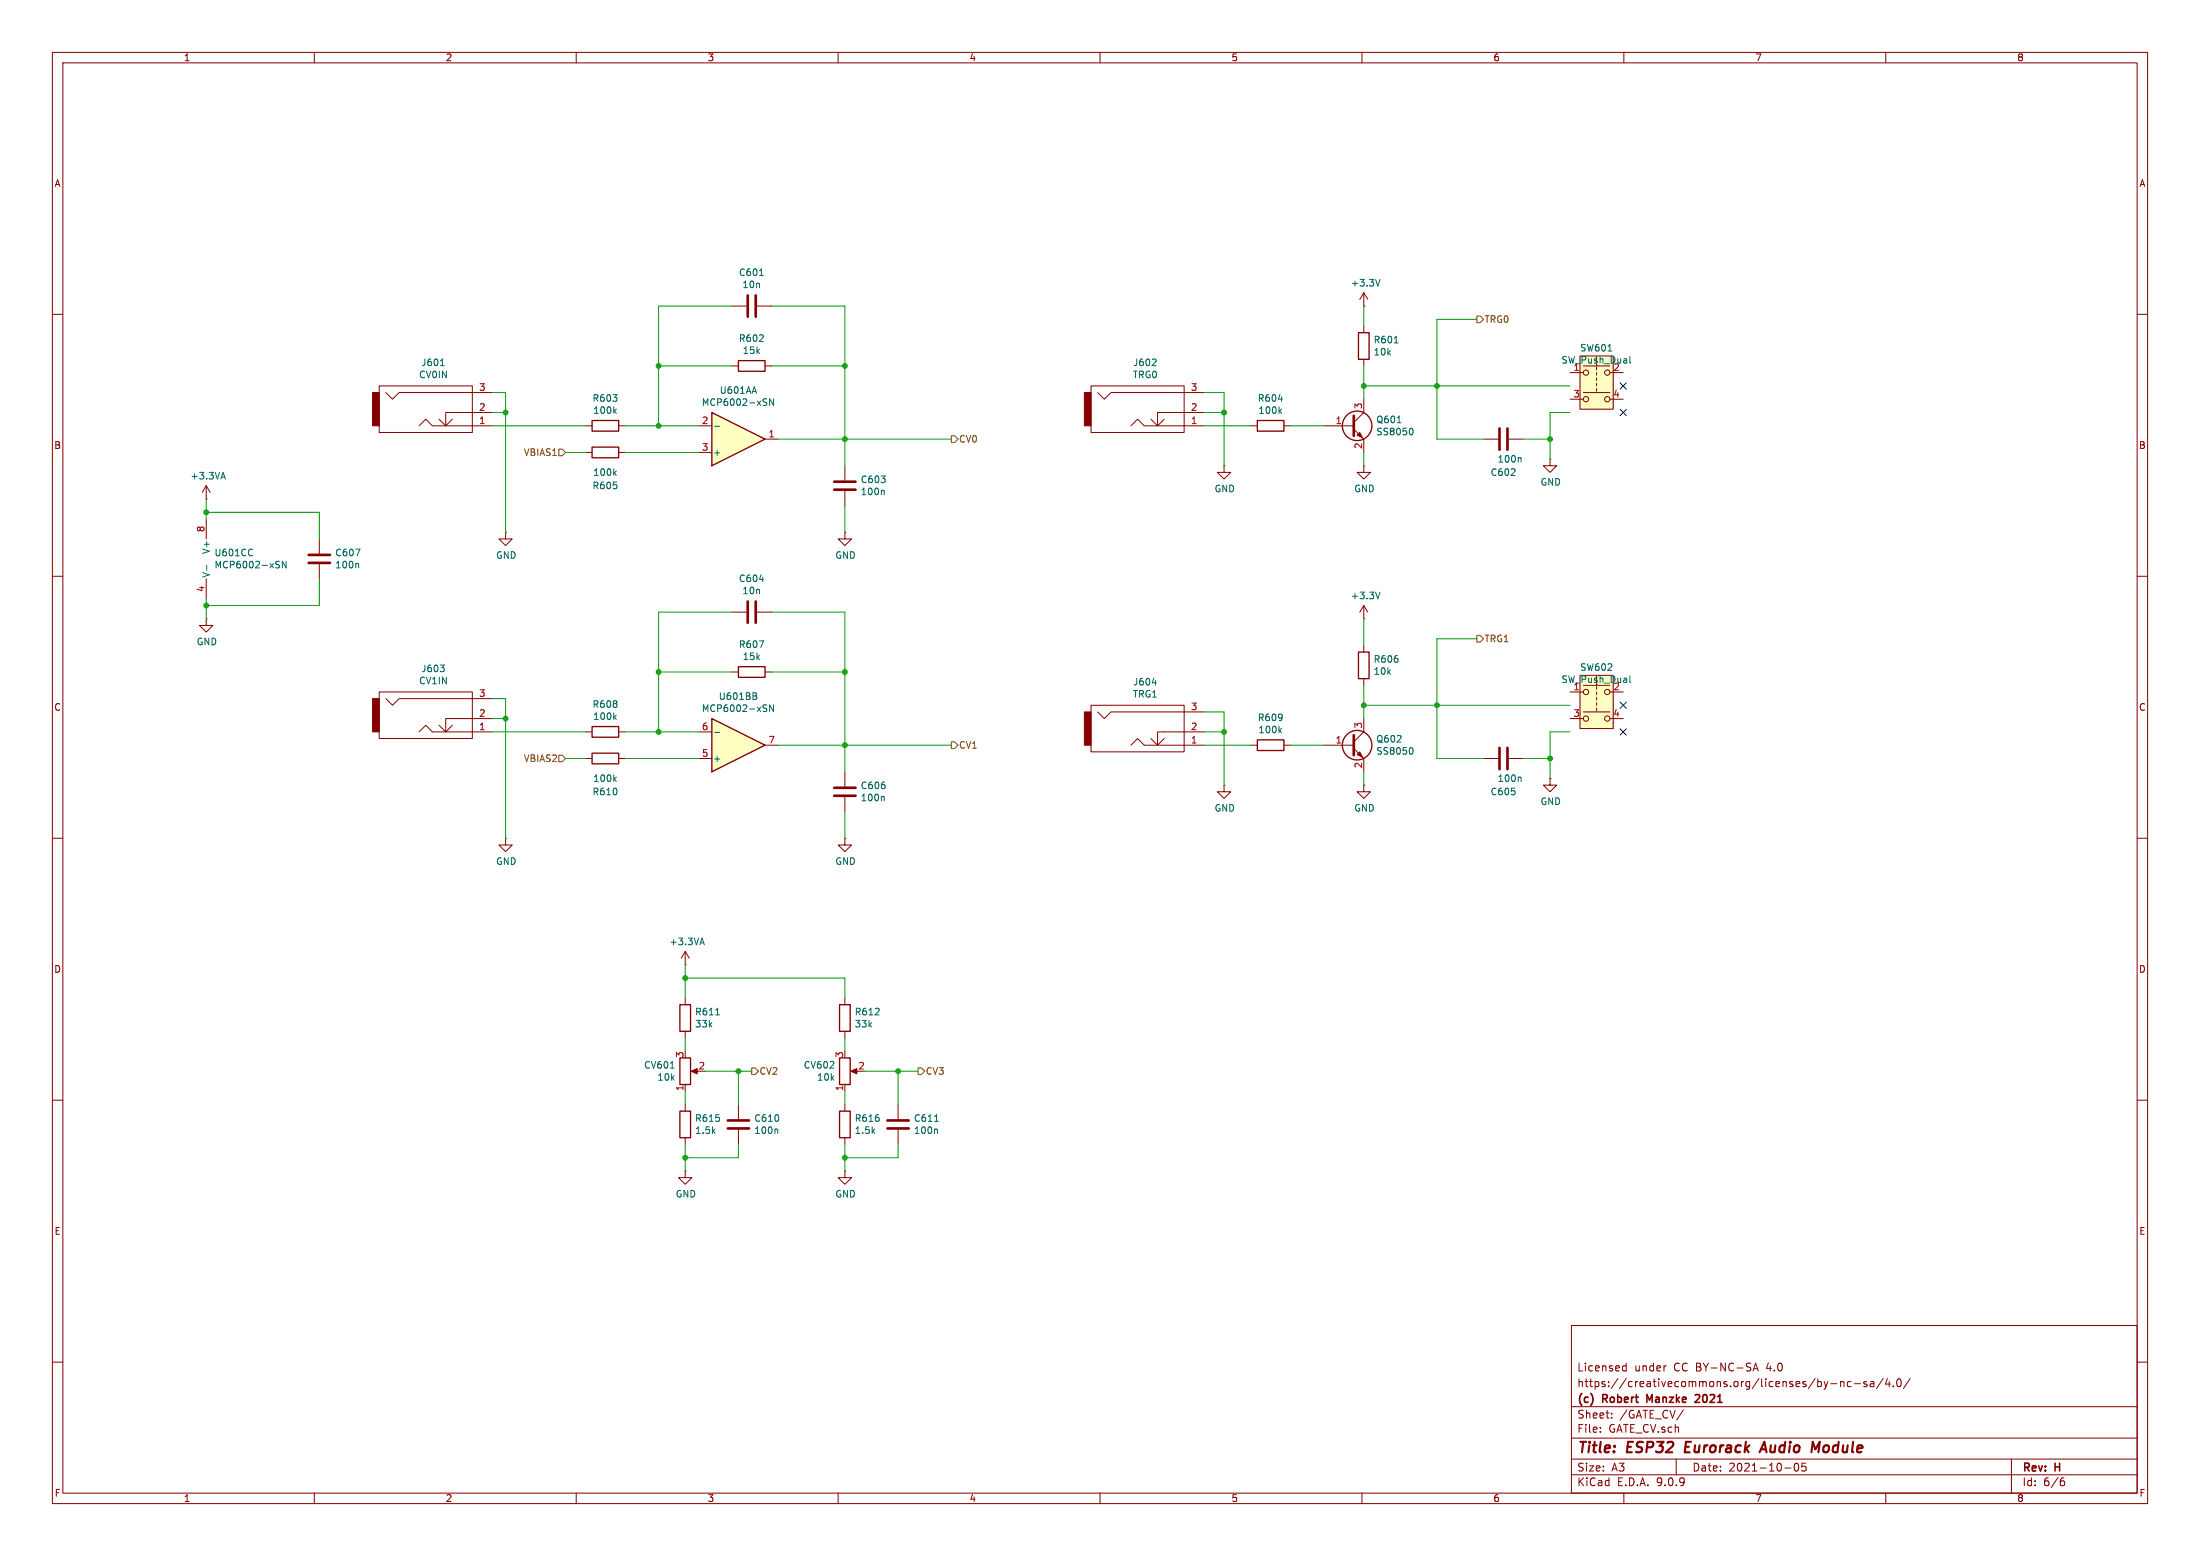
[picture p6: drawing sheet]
EESchema Schematic File Version 4
EELAYER 30 0
EELAYER END
$Descr A3 16535 11693
encoding utf-8
Sheet 6 6
Title "ESP32 Eurorack Audio Module"
Date "2021-10-05"
Rev "H"
Comp "(c) Robert Manzke 2021"
Comment1 "https://creativecommons.org/licenses/by-nc-sa/4.0/"
Comment2 "Licensed under CC BY-NC-SA 4.0"
Comment3 ""
Comment4 ""
$EndDescr
$Comp
L Amplifier_Operational:MCP6002-xSN U601
U 1 1
P 5550 3300
F 0 "U601" H 5550 2933 50  0000 C CNN
F 1 "MCP6002-xSN" H 5550 3024 50  0000 C CNN
F 2 "Package_SO:SO-8_3.9x4.9mm_P1.27mm" H 5550 3300 50  0001 C CNN
F 3 "http://ww1.microchip.com/downloads/en/DeviceDoc/21733j.pdf" H 5550 3300 50  0001 C CNN
	1    5550 3300
	1    0    0    1   
$EndComp
$Comp
L Device:R R602
U 1 1
P 5650 2750
F 0 "R602" V 5443 2750 50  0000 C CNN
F 1 "15k" V 5534 2750 50  0000 C CNN
F 2 "Resistor_SMD:R_0402_1005Metric" V 5580 2750 50  0001 C CNN
F 3 "~" H 5650 2750 50  0001 C CNN
	1    5650 2750
	0    1    1    0   
$EndComp
$Comp
L Device:C C601
U 1 1
P 5650 2300
F 0 "C601" V 5398 2300 50  0000 C CNN
F 1 "10n" V 5489 2300 50  0000 C CNN
F 2 "Capacitor_SMD:C_0402_1005Metric" H 5688 2150 50  0001 C CNN
F 3 "~" H 5650 2300 50  0001 C CNN
	1    5650 2300
	0    1    1    0   
$EndComp
$Comp
L Device:R R603
U 1 1
P 4550 3200
F 0 "R603" V 4343 3200 50  0000 C CNN
F 1 "100k" V 4434 3200 50  0000 C CNN
F 2 "Resistor_SMD:R_0402_1005Metric" V 4480 3200 50  0001 C CNN
F 3 "~" H 4550 3200 50  0001 C CNN
	1    4550 3200
	0    1    1    0   
$EndComp
Wire Wire Line
	4700 3200 4950 3200
Wire Wire Line
	5500 2750 4950 2750
Wire Wire Line
	4950 2750 4950 3200
Connection ~ 4950 3200
Wire Wire Line
	4950 3200 5250 3200
Wire Wire Line
	5500 2300 4950 2300
Wire Wire Line
	4950 2300 4950 2750
Connection ~ 4950 2750
Wire Wire Line
	5850 3300 6350 3300
Wire Wire Line
	6350 3300 6350 2750
Wire Wire Line
	6350 2300 5800 2300
Wire Wire Line
	5800 2750 6350 2750
Connection ~ 6350 2750
Wire Wire Line
	6350 2750 6350 2300
$Comp
L Device:C C603
U 1 1
P 6350 3650
F 0 "C603" H 6465 3696 50  0000 L CNN
F 1 "100n" H 6465 3605 50  0000 L CNN
F 2 "Capacitor_SMD:C_0402_1005Metric" H 6388 3500 50  0001 C CNN
F 3 "~" H 6350 3650 50  0001 C CNN
	1    6350 3650
	1    0    0    -1  
$EndComp
Wire Wire Line
	6350 3300 6350 3500
Connection ~ 6350 3300
$Comp
L Device:R R605
U 1 1
P 4550 3400
F 0 "R605" V 4300 3400 50  0000 C CNN
F 1 "100k" V 4400 3400 50  0000 C CNN
F 2 "Resistor_SMD:R_0402_1005Metric" V 4480 3400 50  0001 C CNN
F 3 "~" H 4550 3400 50  0001 C CNN
	1    4550 3400
	0    -1   -1   0   
$EndComp
Wire Wire Line
	4700 3400 5250 3400
$Comp
L power:GND #PWR0606
U 1 1
P 6350 4000
F 0 "#PWR0606" H 6350 3750 50  0001 C CNN
F 1 "GND" H 6355 3827 50  0000 C CNN
F 2 "" H 6350 4000 50  0001 C CNN
F 3 "" H 6350 4000 50  0001 C CNN
	1    6350 4000
	1    0    0    -1  
$EndComp
Wire Wire Line
	6350 3800 6350 4000
Wire Wire Line
	6350 3300 7150 3300
Text HLabel 7150 3300 2    50   Output ~ 0
CV0
$Comp
L jack_2p:JACK_2P J601
U 1 1
P 3250 3100
F 0 "J601" H 3258 3475 50  0000 C CNN
F 1 "CV0IN" H 3258 3384 50  0000 C CNN
F 2 "connectors:THONKICONN" H 3250 3100 50  0001 C CNN
F 3 "" H 3250 3100 50  0000 C CNN
	1    3250 3100
	1    0    0    -1  
$EndComp
Wire Wire Line
	4400 3200 3700 3200
$Comp
L power:GND #PWR0605
U 1 1
P 3800 4000
F 0 "#PWR0605" H 3800 3750 50  0001 C CNN
F 1 "GND" H 3805 3827 50  0000 C CNN
F 2 "" H 3800 4000 50  0001 C CNN
F 3 "" H 3800 4000 50  0001 C CNN
	1    3800 4000
	1    0    0    -1  
$EndComp
Wire Wire Line
	3700 2950 3800 2950
Wire Wire Line
	3800 2950 3800 3100
Wire Wire Line
	3700 3100 3800 3100
Connection ~ 3800 3100
Wire Wire Line
	3800 3100 3800 4000
Wire Wire Line
	4400 3400 4250 3400
$Comp
L Device:R R607
U 1 1
P 5650 5050
F 0 "R607" V 5443 5050 50  0000 C CNN
F 1 "15k" V 5534 5050 50  0000 C CNN
F 2 "Resistor_SMD:R_0402_1005Metric" V 5580 5050 50  0001 C CNN
F 3 "~" H 5650 5050 50  0001 C CNN
	1    5650 5050
	0    1    1    0   
$EndComp
$Comp
L Device:C C604
U 1 1
P 5650 4600
F 0 "C604" V 5398 4600 50  0000 C CNN
F 1 "10n" V 5489 4600 50  0000 C CNN
F 2 "Capacitor_SMD:C_0402_1005Metric" H 5688 4450 50  0001 C CNN
F 3 "~" H 5650 4600 50  0001 C CNN
	1    5650 4600
	0    1    1    0   
$EndComp
$Comp
L Device:R R608
U 1 1
P 4550 5500
F 0 "R608" V 4343 5500 50  0000 C CNN
F 1 "100k" V 4434 5500 50  0000 C CNN
F 2 "Resistor_SMD:R_0402_1005Metric" V 4480 5500 50  0001 C CNN
F 3 "~" H 4550 5500 50  0001 C CNN
	1    4550 5500
	0    1    1    0   
$EndComp
Wire Wire Line
	4700 5500 4950 5500
Wire Wire Line
	5500 5050 4950 5050
Wire Wire Line
	4950 5050 4950 5500
Connection ~ 4950 5500
Wire Wire Line
	4950 5500 5250 5500
Wire Wire Line
	5500 4600 4950 4600
Wire Wire Line
	4950 4600 4950 5050
Connection ~ 4950 5050
Wire Wire Line
	5850 5600 6350 5600
Wire Wire Line
	6350 5600 6350 5050
Wire Wire Line
	6350 4600 5800 4600
Wire Wire Line
	5800 5050 6350 5050
Connection ~ 6350 5050
Wire Wire Line
	6350 5050 6350 4600
$Comp
L Device:C C606
U 1 1
P 6350 5950
F 0 "C606" H 6465 5996 50  0000 L CNN
F 1 "100n" H 6465 5905 50  0000 L CNN
F 2 "Capacitor_SMD:C_0402_1005Metric" H 6388 5800 50  0001 C CNN
F 3 "~" H 6350 5950 50  0001 C CNN
	1    6350 5950
	1    0    0    -1  
$EndComp
Wire Wire Line
	6350 5600 6350 5800
Connection ~ 6350 5600
$Comp
L Device:R R610
U 1 1
P 4550 5700
F 0 "R610" V 4300 5700 50  0000 C CNN
F 1 "100k" V 4400 5700 50  0000 C CNN
F 2 "Resistor_SMD:R_0402_1005Metric" V 4480 5700 50  0001 C CNN
F 3 "~" H 4550 5700 50  0001 C CNN
	1    4550 5700
	0    -1   -1   0   
$EndComp
Wire Wire Line
	4700 5700 5250 5700
$Comp
L power:GND #PWR0612
U 1 1
P 6350 6300
F 0 "#PWR0612" H 6350 6050 50  0001 C CNN
F 1 "GND" H 6355 6127 50  0000 C CNN
F 2 "" H 6350 6300 50  0001 C CNN
F 3 "" H 6350 6300 50  0001 C CNN
	1    6350 6300
	1    0    0    -1  
$EndComp
Wire Wire Line
	6350 6100 6350 6300
Wire Wire Line
	6350 5600 7150 5600
Text HLabel 7150 5600 2    50   Output ~ 0
CV1
$Comp
L jack_2p:JACK_2P J603
U 1 1
P 3250 5400
F 0 "J603" H 3258 5775 50  0000 C CNN
F 1 "CV1IN" H 3258 5684 50  0000 C CNN
F 2 "connectors:THONKICONN" H 3250 5400 50  0001 C CNN
F 3 "" H 3250 5400 50  0000 C CNN
	1    3250 5400
	1    0    0    -1  
$EndComp
Wire Wire Line
	4400 5500 3700 5500
$Comp
L power:GND #PWR0611
U 1 1
P 3800 6300
F 0 "#PWR0611" H 3800 6050 50  0001 C CNN
F 1 "GND" H 3805 6127 50  0000 C CNN
F 2 "" H 3800 6300 50  0001 C CNN
F 3 "" H 3800 6300 50  0001 C CNN
	1    3800 6300
	1    0    0    -1  
$EndComp
Wire Wire Line
	3700 5250 3800 5250
Wire Wire Line
	3800 5250 3800 5400
Wire Wire Line
	3700 5400 3800 5400
Connection ~ 3800 5400
Wire Wire Line
	3800 5400 3800 6300
Wire Wire Line
	4400 5700 4250 5700
$Comp
L Device:R_POT CV601
U 1 1
P 5150 8050
F 0 "CV601" H 5081 8004 50  0000 R CNN
F 1 "10k" H 5081 8095 50  0000 R CNN
F 2 "esp32-eurorack-audio:THONK-SONG-HUEI-R0904N-L-25-KQ_RED" H 5150 8050 50  0001 C CNN
F 3 "~" H 5150 8050 50  0001 C CNN
	1    5150 8050
	1    0    0    1   
$EndComp
$Comp
L power:GND #PWR0618
U 1 1
P 5150 8800
F 0 "#PWR0618" H 5150 8550 50  0001 C CNN
F 1 "GND" H 5155 8627 50  0000 C CNN
F 2 "" H 5150 8800 50  0001 C CNN
F 3 "" H 5150 8800 50  0001 C CNN
	1    5150 8800
	1    0    0    -1  
$EndComp
$Comp
L Device:R_POT CV602
U 1 1
P 6350 8050
F 0 "CV602" H 6281 8004 50  0000 R CNN
F 1 "10k" H 6281 8095 50  0000 R CNN
F 2 "esp32-eurorack-audio:THONK-SONG-HUEI-R0904N-L-25-KQ_RED" H 6350 8050 50  0001 C CNN
F 3 "~" H 6350 8050 50  0001 C CNN
	1    6350 8050
	1    0    0    1   
$EndComp
$Comp
L power:GND #PWR0619
U 1 1
P 6350 8800
F 0 "#PWR0619" H 6350 8550 50  0001 C CNN
F 1 "GND" H 6355 8627 50  0000 C CNN
F 2 "" H 6350 8800 50  0001 C CNN
F 3 "" H 6350 8800 50  0001 C CNN
	1    6350 8800
	1    0    0    -1  
$EndComp
Wire Wire Line
	5300 8050 5550 8050
Wire Wire Line
	6500 8050 6750 8050
Text HLabel 5650 8050 2    50   Output ~ 0
CV2
Text HLabel 6900 8050 2    50   Output ~ 0
CV3
$Comp
L Device:R R611
U 1 1
P 5150 7650
F 0 "R611" H 5220 7696 50  0000 L CNN
F 1 "33k" H 5220 7605 50  0000 L CNN
F 2 "Resistor_SMD:R_0402_1005Metric" V 5080 7650 50  0001 C CNN
F 3 "~" H 5150 7650 50  0001 C CNN
	1    5150 7650
	1    0    0    -1  
$EndComp
$Comp
L Device:R R615
U 1 1
P 5150 8450
F 0 "R615" H 5220 8496 50  0000 L CNN
F 1 "1.5k" H 5220 8405 50  0000 L CNN
F 2 "Resistor_SMD:R_0402_1005Metric" V 5080 8450 50  0001 C CNN
F 3 "~" H 5150 8450 50  0001 C CNN
	1    5150 8450
	1    0    0    -1  
$EndComp
$Comp
L Device:R R612
U 1 1
P 6350 7650
F 0 "R612" H 6420 7696 50  0000 L CNN
F 1 "33k" H 6420 7605 50  0000 L CNN
F 2 "Resistor_SMD:R_0402_1005Metric" V 6280 7650 50  0001 C CNN
F 3 "~" H 6350 7650 50  0001 C CNN
	1    6350 7650
	1    0    0    -1  
$EndComp
$Comp
L Device:R R616
U 1 1
P 6350 8450
F 0 "R616" H 6420 8496 50  0000 L CNN
F 1 "1.5k" H 6420 8405 50  0000 L CNN
F 2 "Resistor_SMD:R_0402_1005Metric" V 6280 8450 50  0001 C CNN
F 3 "~" H 6350 8450 50  0001 C CNN
	1    6350 8450
	1    0    0    -1  
$EndComp
Wire Wire Line
	5150 7350 5150 7500
Wire Wire Line
	5150 7350 6350 7350
Wire Wire Line
	5150 7800 5150 7900
Wire Wire Line
	5150 8200 5150 8300
Wire Wire Line
	5150 8600 5150 8700
Wire Wire Line
	6350 8600 6350 8700
Wire Wire Line
	6350 8200 6350 8300
Wire Wire Line
	6350 7800 6350 7900
Wire Wire Line
	6350 7350 6350 7500
$Comp
L Device:C C610
U 1 1
P 5550 8450
F 0 "C610" H 5435 8404 50  0000 R CNN
F 1 "100n" H 5435 8495 50  0000 R CNN
F 2 "Capacitor_SMD:C_0402_1005Metric" H 5588 8300 50  0001 C CNN
F 3 "~" H 5550 8450 50  0001 C CNN
	1    5550 8450
	-1   0    0    1   
$EndComp
Wire Wire Line
	5550 8050 5550 8300
Connection ~ 5550 8050
Wire Wire Line
	5550 8050 5650 8050
$Comp
L Device:C C611
U 1 1
P 6750 8450
F 0 "C611" H 6635 8404 50  0000 R CNN
F 1 "100n" H 6635 8495 50  0000 R CNN
F 2 "Capacitor_SMD:C_0402_1005Metric" H 6788 8300 50  0001 C CNN
F 3 "~" H 6750 8450 50  0001 C CNN
	1    6750 8450
	-1   0    0    1   
$EndComp
Wire Wire Line
	6750 8050 6750 8300
Connection ~ 6750 8050
Wire Wire Line
	6750 8050 6900 8050
Wire Wire Line
	5550 8600 5550 8700
Wire Wire Line
	5550 8700 5150 8700
Connection ~ 5150 8700
Wire Wire Line
	5150 8700 5150 8800
Wire Wire Line
	6750 8600 6750 8700
Wire Wire Line
	6750 8700 6350 8700
Connection ~ 6350 8700
Wire Wire Line
	6350 8700 6350 8800
$Comp
L Amplifier_Operational:MCP6002-xSN U601
U 2 1
P 5550 5600
F 0 "U601" H 5550 5233 50  0000 C CNN
F 1 "MCP6002-xSN" H 5550 5324 50  0000 C CNN
F 2 "Package_SO:SO-8_3.9x4.9mm_P1.27mm" H 5550 5600 50  0001 C CNN
F 3 "http://ww1.microchip.com/downloads/en/DeviceDoc/21733j.pdf" H 5550 5600 50  0001 C CNN
	2    5550 5600
	1    0    0    1   
$EndComp
$Comp
L Amplifier_Operational:MCP6002-xSN U601
U 3 1
P 1650 4200
F 0 "U601" H 1608 4246 50  0000 L CNN
F 1 "MCP6002-xSN" H 1608 4155 50  0000 L CNN
F 2 "Package_SO:SO-8_3.9x4.9mm_P1.27mm" H 1650 4200 50  0001 C CNN
F 3 "http://ww1.microchip.com/downloads/en/DeviceDoc/21733j.pdf" H 1650 4200 50  0001 C CNN
	3    1650 4200
	1    0    0    -1  
$EndComp
$Comp
L Device:C C607
U 1 1
P 2400 4200
F 0 "C607" H 2515 4246 50  0000 L CNN
F 1 "100n" H 2515 4155 50  0000 L CNN
F 2 "Capacitor_SMD:C_0402_1005Metric" H 2438 4050 50  0001 C CNN
F 3 "~" H 2400 4200 50  0001 C CNN
	1    2400 4200
	1    0    0    -1  
$EndComp
$Comp
L power:GND #PWR0614
U 1 1
P 1550 4650
F 0 "#PWR0614" H 1550 4400 50  0001 C CNN
F 1 "GND" H 1555 4477 50  0000 C CNN
F 2 "" H 1550 4650 50  0001 C CNN
F 3 "" H 1550 4650 50  0001 C CNN
	1    1550 4650
	1    0    0    -1  
$EndComp
Wire Wire Line
	1550 4500 1550 4550
Wire Wire Line
	1550 3750 1550 3850
$Comp
L jack_2p:JACK_2P J602
U 1 1
P 8600 3100
F 0 "J602" H 8608 3475 50  0000 C CNN
F 1 "TRG0" H 8608 3384 50  0000 C CNN
F 2 "connectors:THONKICONN" H 8600 3100 50  0001 C CNN
F 3 "" H 8600 3100 50  0000 C CNN
	1    8600 3100
	1    0    0    -1  
$EndComp
$Comp
L Device:R R604
U 1 1
P 9550 3200
F 0 "R604" V 9343 3200 50  0000 C CNN
F 1 "100k" V 9434 3200 50  0000 C CNN
F 2 "Resistor_SMD:R_0402_1005Metric" V 9480 3200 50  0001 C CNN
F 3 "~" H 9550 3200 50  0001 C CNN
	1    9550 3200
	0    1    1    0   
$EndComp
Wire Wire Line
	9400 3200 9050 3200
$Comp
L Device:Q_NPN_BEC Q601
U 1 1
P 10150 3200
F 0 "Q601" H 10340 3246 50  0000 L CNN
F 1 "SS8050" H 10340 3155 50  0000 L CNN
F 2 "Package_TO_SOT_SMD:SOT-23" H 10350 3300 50  0001 C CNN
F 3 "~" H 10150 3200 50  0001 C CNN
	1    10150 3200
	1    0    0    -1  
$EndComp
Wire Wire Line
	9950 3200 9700 3200
$Comp
L Device:R R601
U 1 1
P 10250 2600
F 0 "R601" H 10320 2646 50  0000 L CNN
F 1 "10k" H 10320 2555 50  0000 L CNN
F 2 "Resistor_SMD:R_0402_1005Metric" V 10180 2600 50  0001 C CNN
F 3 "~" H 10250 2600 50  0001 C CNN
	1    10250 2600
	1    0    0    -1  
$EndComp
Wire Wire Line
	10250 2750 10250 2900
$Comp
L power:GND #PWR0603
U 1 1
P 9200 3500
F 0 "#PWR0603" H 9200 3250 50  0001 C CNN
F 1 "GND" H 9205 3327 50  0000 C CNN
F 2 "" H 9200 3500 50  0001 C CNN
F 3 "" H 9200 3500 50  0001 C CNN
	1    9200 3500
	1    0    0    -1  
$EndComp
Wire Wire Line
	9050 2950 9200 2950
Wire Wire Line
	9200 2950 9200 3100
Wire Wire Line
	9050 3100 9200 3100
Connection ~ 9200 3100
Wire Wire Line
	9200 3100 9200 3500
$Comp
L power:GND #PWR0604
U 1 1
P 10250 3500
F 0 "#PWR0604" H 10250 3250 50  0001 C CNN
F 1 "GND" H 10255 3327 50  0000 C CNN
F 2 "" H 10250 3500 50  0001 C CNN
F 3 "" H 10250 3500 50  0001 C CNN
	1    10250 3500
	1    0    0    -1  
$EndComp
Wire Wire Line
	10250 3400 10250 3500
$Comp
L Switch:SW_Push_Dual SW601
U 1 1
P 12000 2900
F 0 "SW601" H 12000 3185 50  0000 C CNN
F 1 "SW_Push_Dual" H 12000 3094 50  0000 C CNN
F 2 "switches:5GTH935" H 12000 3100 50  0001 C CNN
F 3 "~" H 12000 3100 50  0001 C CNN
	1    12000 2900
	1    0    0    -1  
$EndComp
Connection ~ 10250 2900
Wire Wire Line
	10250 2900 10250 3000
Connection ~ 10800 2900
Wire Wire Line
	10800 2900 10250 2900
$Comp
L power:GND #PWR0602
U 1 1
P 11650 3450
F 0 "#PWR0602" H 11650 3200 50  0001 C CNN
F 1 "GND" H 11655 3277 50  0000 C CNN
F 2 "" H 11650 3450 50  0001 C CNN
F 3 "" H 11650 3450 50  0001 C CNN
	1    11650 3450
	1    0    0    -1  
$EndComp
$Comp
L Device:C C602
U 1 1
P 11300 3300
F 0 "C602" V 11550 3300 50  0000 C CNN
F 1 "100n" V 11450 3350 50  0000 C CNN
F 2 "Capacitor_SMD:C_0402_1005Metric" H 11338 3150 50  0001 C CNN
F 3 "~" H 11300 3300 50  0001 C CNN
	1    11300 3300
	0    1    1    0   
$EndComp
Wire Wire Line
	10800 3300 11150 3300
Wire Wire Line
	11450 3300 11650 3300
Wire Wire Line
	11650 3300 11650 3450
Wire Wire Line
	10800 2900 10800 2400
Wire Wire Line
	10800 2400 11100 2400
Text HLabel 11100 2400 2    50   Output ~ 0
TRG0
$Comp
L jack_2p:JACK_2P J604
U 1 1
P 8600 5500
F 0 "J604" H 8608 5875 50  0000 C CNN
F 1 "TRG1" H 8608 5784 50  0000 C CNN
F 2 "connectors:THONKICONN" H 8600 5500 50  0001 C CNN
F 3 "" H 8600 5500 50  0000 C CNN
	1    8600 5500
	1    0    0    -1  
$EndComp
$Comp
L Device:R R609
U 1 1
P 9550 5600
F 0 "R609" V 9343 5600 50  0000 C CNN
F 1 "100k" V 9434 5600 50  0000 C CNN
F 2 "Resistor_SMD:R_0402_1005Metric" V 9480 5600 50  0001 C CNN
F 3 "~" H 9550 5600 50  0001 C CNN
	1    9550 5600
	0    1    1    0   
$EndComp
Wire Wire Line
	9400 5600 9050 5600
$Comp
L Device:Q_NPN_BEC Q602
U 1 1
P 10150 5600
F 0 "Q602" H 10340 5646 50  0000 L CNN
F 1 "SS8050" H 10340 5555 50  0000 L CNN
F 2 "Package_TO_SOT_SMD:SOT-23" H 10350 5700 50  0001 C CNN
F 3 "~" H 10150 5600 50  0001 C CNN
	1    10150 5600
	1    0    0    -1  
$EndComp
Wire Wire Line
	9950 5600 9700 5600
$Comp
L Device:R R606
U 1 1
P 10250 5000
F 0 "R606" H 10320 5046 50  0000 L CNN
F 1 "10k" H 10320 4955 50  0000 L CNN
F 2 "Resistor_SMD:R_0402_1005Metric" V 10180 5000 50  0001 C CNN
F 3 "~" H 10250 5000 50  0001 C CNN
	1    10250 5000
	1    0    0    -1  
$EndComp
Wire Wire Line
	10250 5150 10250 5300
$Comp
L power:GND #PWR0609
U 1 1
P 9200 5900
F 0 "#PWR0609" H 9200 5650 50  0001 C CNN
F 1 "GND" H 9205 5727 50  0000 C CNN
F 2 "" H 9200 5900 50  0001 C CNN
F 3 "" H 9200 5900 50  0001 C CNN
	1    9200 5900
	1    0    0    -1  
$EndComp
Wire Wire Line
	9050 5350 9200 5350
Wire Wire Line
	9200 5350 9200 5500
Wire Wire Line
	9050 5500 9200 5500
Connection ~ 9200 5500
Wire Wire Line
	9200 5500 9200 5900
$Comp
L power:GND #PWR0610
U 1 1
P 10250 5900
F 0 "#PWR0610" H 10250 5650 50  0001 C CNN
F 1 "GND" H 10255 5727 50  0000 C CNN
F 2 "" H 10250 5900 50  0001 C CNN
F 3 "" H 10250 5900 50  0001 C CNN
	1    10250 5900
	1    0    0    -1  
$EndComp
Wire Wire Line
	10250 5800 10250 5900
$Comp
L Switch:SW_Push_Dual SW602
U 1 1
P 12000 5300
F 0 "SW602" H 12000 5585 50  0000 C CNN
F 1 "SW_Push_Dual" H 12000 5494 50  0000 C CNN
F 2 "switches:5GTH935" H 12000 5500 50  0001 C CNN
F 3 "~" H 12000 5500 50  0001 C CNN
	1    12000 5300
	1    0    0    -1  
$EndComp
Connection ~ 10250 5300
Wire Wire Line
	10250 5300 10250 5400
Connection ~ 10800 5300
Wire Wire Line
	10800 5300 10250 5300
$Comp
L power:GND #PWR0608
U 1 1
P 11650 5850
F 0 "#PWR0608" H 11650 5600 50  0001 C CNN
F 1 "GND" H 11655 5677 50  0000 C CNN
F 2 "" H 11650 5850 50  0001 C CNN
F 3 "" H 11650 5850 50  0001 C CNN
	1    11650 5850
	1    0    0    -1  
$EndComp
$Comp
L Device:C C605
U 1 1
P 11300 5700
F 0 "C605" V 11550 5700 50  0000 C CNN
F 1 "100n" V 11450 5750 50  0000 C CNN
F 2 "Capacitor_SMD:C_0402_1005Metric" H 11338 5550 50  0001 C CNN
F 3 "~" H 11300 5700 50  0001 C CNN
	1    11300 5700
	0    1    1    0   
$EndComp
Wire Wire Line
	10800 5700 11150 5700
Wire Wire Line
	11450 5700 11650 5700
Wire Wire Line
	11650 5700 11650 5850
Wire Wire Line
	10800 5300 10800 4800
Wire Wire Line
	10800 4800 11100 4800
Text HLabel 11100 4800 2    50   Output ~ 0
TRG1
$Comp
L power:+3.3V #PWR0601
U 1 1
P 10250 2300
F 0 "#PWR0601" H 10250 2150 50  0001 C CNN
F 1 "+3.3V" H 10265 2473 50  0000 C CNN
F 2 "" H 10250 2300 50  0001 C CNN
F 3 "" H 10250 2300 50  0001 C CNN
	1    10250 2300
	1    0    0    -1  
$EndComp
Wire Wire Line
	10250 2300 10250 2450
$Comp
L power:+3.3V #PWR0607
U 1 1
P 10250 4650
F 0 "#PWR0607" H 10250 4500 50  0001 C CNN
F 1 "+3.3V" H 10265 4823 50  0000 C CNN
F 2 "" H 10250 4650 50  0001 C CNN
F 3 "" H 10250 4650 50  0001 C CNN
	1    10250 4650
	1    0    0    -1  
$EndComp
Wire Wire Line
	10250 4650 10250 4850
Wire Wire Line
	2400 4350 2400 4550
Wire Wire Line
	2400 4550 1550 4550
Connection ~ 1550 4550
Wire Wire Line
	1550 4550 1550 4650
Wire Wire Line
	2400 4050 2400 3850
Wire Wire Line
	2400 3850 1550 3850
Connection ~ 1550 3850
Wire Wire Line
	1550 3850 1550 3900
Wire Wire Line
	10800 2900 10800 3300
Wire Wire Line
	10800 2900 11800 2900
Wire Wire Line
	11800 3100 11650 3100
Wire Wire Line
	11650 3100 11650 3300
Connection ~ 11650 3300
NoConn ~ 12200 2900
NoConn ~ 12200 3100
Wire Wire Line
	10800 5300 11800 5300
Wire Wire Line
	11800 5500 11650 5500
Wire Wire Line
	11650 5500 11650 5700
Connection ~ 11650 5700
Wire Wire Line
	10800 5300 10800 5700
NoConn ~ 12200 5300
NoConn ~ 12200 5500
Text HLabel 4250 3400 0    50   Input ~ 0
VBIAS1
Text HLabel 4250 5700 0    50   Input ~ 0
VBIAS2
Wire Wire Line
	5150 7250 5150 7350
Connection ~ 5150 7350
$Comp
L power:+3.3VA #PWR0102
U 1 1
P 1550 3750
F 0 "#PWR0102" H 1550 3600 50  0001 C CNN
F 1 "+3.3VA" H 1565 3923 50  0000 C CNN
F 2 "" H 1550 3750 50  0001 C CNN
F 3 "" H 1550 3750 50  0001 C CNN
	1    1550 3750
	1    0    0    -1  
$EndComp
$Comp
L power:+3.3VA #PWR0103
U 1 1
P 5150 7250
F 0 "#PWR0103" H 5150 7100 50  0001 C CNN
F 1 "+3.3VA" H 5165 7423 50  0000 C CNN
F 2 "" H 5150 7250 50  0001 C CNN
F 3 "" H 5150 7250 50  0001 C CNN
	1    5150 7250
	1    0    0    -1  
$EndComp
$EndSCHEMATC
